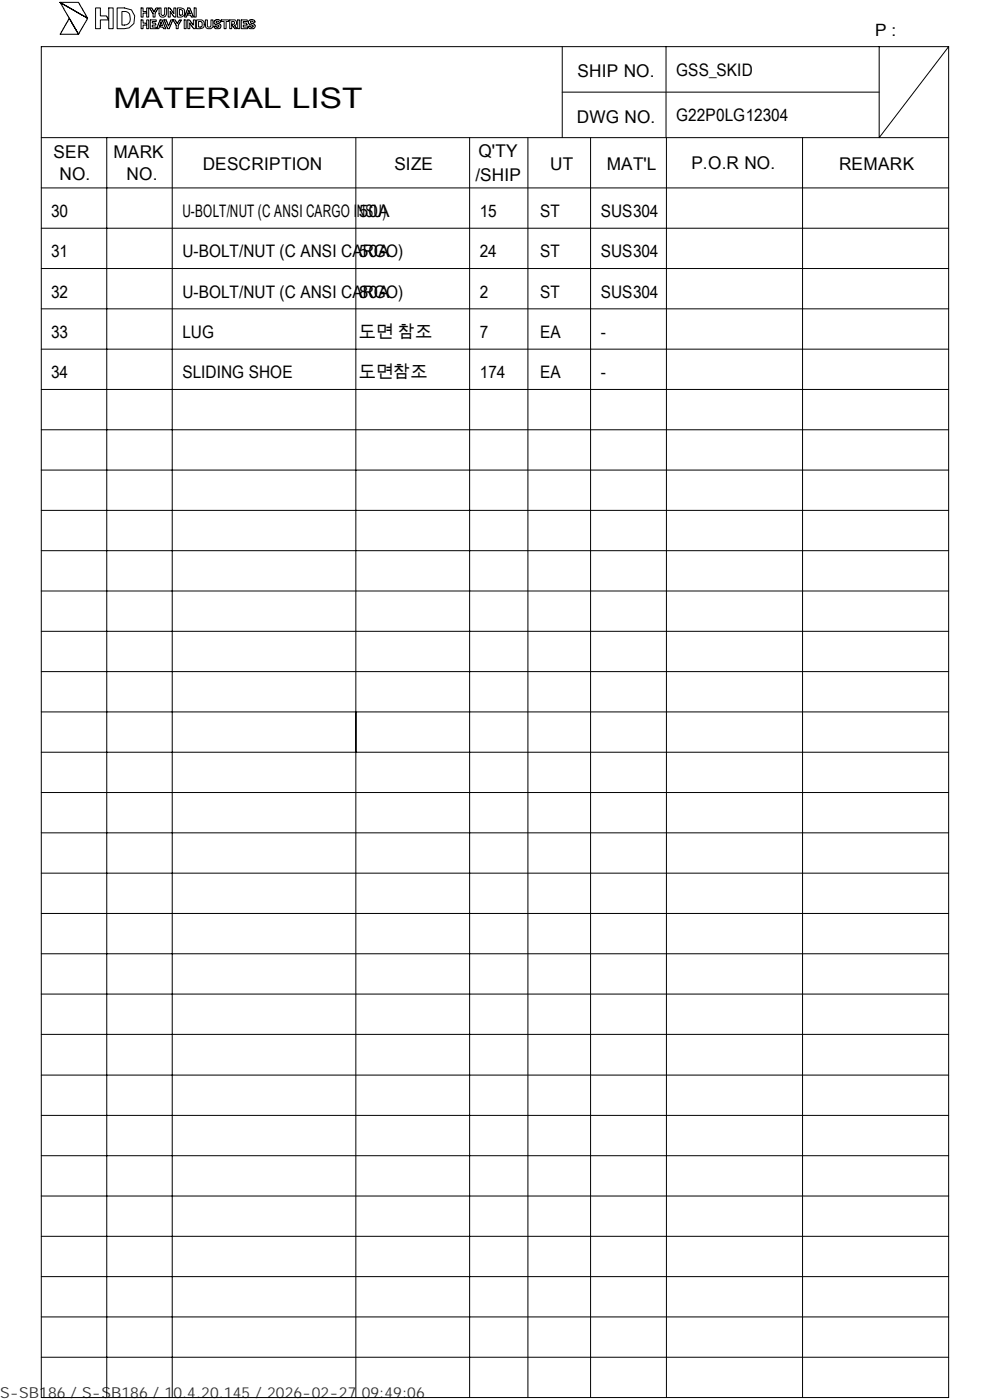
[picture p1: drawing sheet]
<svg xmlns="http://www.w3.org/2000/svg" width="210mm" height="297mm" viewBox="0 0 210 297" stroke-linecap="round" stroke-linejoin="round" font-family="sans-serif">
<g fill="none" stroke="#000" stroke-width=".21">
<path d="M8.8 9.9h192.4v286.6h-192.4zM12.7 .5h3a.97 .97 0 0 1 1.3 .5l1.6 2.9zM12.7 .5l5.5 3.1a.45 .45 0 0 1 .3 .4 .45 .45 0 0 1-.3 .5l-1.6 2.8zM14.7 3.9l1.9 3.4h-3.9zM20.3 1.7h.6a.37 .37 0 0 1 .4 .1 .37 .37 0 0 1 0 .5v.7a.37 .37 0 0 0 .1 .4 .37 .37 0 0 0 .5 0h.1a.88 .88 0 0 1 1 .7l.1-2a.37 .37 0 0 1 .1-.4 .37 .37 0 0 1 .5 0 .31 .31 0 0 1 .3 .1 .31 .31 0 0 1 0 .4v3.5a.37 .37 0 0 1-.1 .4 .37 .37 0 0 1-.5 0 .31 .31 0 0 1-.4-.1 .31 .31 0 0 1 .1-.4v-1a.37 .37 0 0 0-.2-.4 .37 .37 0 0 0-.4 0h-.8a.37 .37 0 0 0-.4 .1 .37 .37 0 0 0 0 .5v.9a.37 .37 0 0 1-.1 .4 .37 .37 0 0 1-.5 0 .37 .37 0 0 1-.5-.1 .37 .37 0 0 1 .1-.5zM24.8 1.7h1.6l1.5 .4 .7 1.3-.2 1.6a2.58 2.58 0 0 1-2.2 1.1h-.9a.37 .37 0 0 1-.5-.1 .37 .37 0 0 1 0-.5zM25.9 2.4a2.04 2.04 0 0 1 1.6 .6 1.78 1.78 0 0 1-.6 2.2l-.6 .1a.37 .37 0 0 1-.5-.1 .37 .37 0 0 1 .1-.5zM29.9 4.2a.37 .37 0 0 1 .5 .1 .37 .37 0 0 1-.1 .5l.3 .1a.26 .26 0 0 1 .3 0 .26 .26 0 0 1 .1 .3l.1 .1v-.7a.27 .27 0 0 1 0-.3 .27 .27 0 0 1 .4 0 .27 .27 0 0 1 0 .3v1.1a.27 .27 0 0 1 0 .3 .27 .27 0 0 1-.4 0 .27 .27 0 0 1 0-.3 .31 .31 0 0 0-.1-.4 .31 .31 0 0 0-.4 0 .3 .3 0 0 0-.3 .2 .3 .3 0 0 0 0 .3 .25 .25 0 0 1-.3 .3 .25 .25 0 0 1-.1-.4zM29.9 1.7a.37 .37 0 0 1 .5 .1 .37 .37 0 0 1-.1 .5v.1h.4a.28 .28 0 0 1 .3 0 .28 .28 0 0 1 .1 .4v-.7a.27 .27 0 0 1 0-.4 .27 .27 0 0 1 .4 0 .27 .27 0 0 1 0 .4v1.1a.27 .27 0 0 1 0 .4 .27 .27 0 0 1-.4 0 .27 .27 0 0 1 0-.4 .37 .37 0 0 0-.1-.4 .37 .37 0 0 0-.5 0h-.2v.4a.27 .27 0 0 1 0 .4 .27 .27 0 0 1-.3 0 .27 .27 0 0 1-.1-.4zM31.7 1.7a.74 .74 0 0 1 .8 .7l.1 .1 .1-.1a.9 .9 0 0 1 .8-.7v.2l-.6 .9v.4a.27 .27 0 0 1 0 .4 .27 .27 0 0 1-.4 0 .27 .27 0 0 1 0-.4l-.1-.5zM31.9 4.2h.8a.28 .28 0 0 1 .4 0 .28 .28 0 0 1 0 .4h-.4a.28 .28 0 0 0-.3 0 .28 .28 0 0 0-.1 .3h.3a.27 .27 0 0 1 .4 0 .27 .27 0 0 1 0 .4 .27 .27 0 0 1-.4 0 .25 .25 0 0 0-.3 .3 .25 .25 0 0 0 .4 .1 .28 .28 0 0 1 .4 .1 .28 .28 0 0 1 0 .3h-.8a.37 .37 0 0 1-.5-.1 .37 .37 0 0 1 .1-.5zM33.7 1.7a.37 .37 0 0 1 .5 .1 .37 .37 0 0 1 0 .5v.3a.45 .45 0 0 0 .3 .7 .45 .45 0 0 0 .4-.7v-.5a.27 .27 0 0 1 .1-.4 .27 .27 0 0 1 .3 0 .27 .27 0 0 1 0 .4v.2a.99 .99 0 0 1-.2 1 .99 .99 0 0 1-1 .2l-.4-.5z"/>
<path d="M33.9 4.2h.2a.28 .28 0 0 1 .3 0 .28 .28 0 0 1 .1 .4l.7 1.5h-.2a.28 .28 0 0 1-.3 0 .28 .28 0 0 1-.1-.4h-.2a.26 .26 0 0 1-.3 .1 .26 .26 0 0 1-.1-.3l-.1-.1-.1 .3a.35 .35 0 0 1-.1 .4 .35 .35 0 0 1-.5-.1zM34.2 4.6v.4a.26 .26 0 0 1 .2 .4 .26 .26 0 0 1-.4 0zM34.8 4.2h.1a.28 .28 0 0 1 .4 0 .28 .28 0 0 1 0 .4l.5 .9 .4-1a.3 .3 0 0 1 .2-.3 .3 .3 0 0 1 .3 0l-.7 1.5a.32 .32 0 0 1-.3 .4 .32 .32 0 0 1-.3-.4zM35.7 1.7h.3l.2 .2 .7 1v-.8a.27 .27 0 0 1 0-.4 .27 .27 0 0 1 .4 0 .27 .27 0 0 1 0 .4v1.1a.28 .28 0 0 1 0 .4 .28 .28 0 0 1-.3 0l-.9-1.2v.8a.27 .27 0 0 1 0 .4 .27 .27 0 0 1-.4 0 .27 .27 0 0 1 0-.4zM36.7 4.2h.2a.28 .28 0 0 1 .3 0 .28 .28 0 0 1 .1 .4l.2 .4 .2-.1a.72 .72 0 0 1 .8-.7l-.7 1.1v.4a.27 .27 0 0 1 0 .3 .27 .27 0 0 1-.4 0 .27 .27 0 0 1 0-.3v-.4zM37.6 1.7h.5a1.03 1.03 0 0 1 1.1 1.2 1.03 1.03 0 0 1-1.5 .7zM38.1 2a.62 .62 0 0 1 .6 .5 .62 .62 0 0 1-.3 .7 .31 .31 0 0 1-.4-.1 .31 .31 0 0 1 .1-.4zM39.1 4.2a.37 .37 0 0 1 .4 .1 .37 .37 0 0 1 0 .5v.9a.27 .27 0 0 1 0 .3 .27 .27 0 0 1-.4 0 .27 .27 0 0 1 0-.3zM39.8 4.2h.4l.2 .3 .5 .8 .1-.7a.27 .27 0 0 1 0-.3 .27 .27 0 0 1 .4 0 .27 .27 0 0 1 0 .3v1.1a.28 .28 0 0 1-.1 .4 .28 .28 0 0 1-.4-.3l-.6-.9v.8a.27 .27 0 0 1-.1 .3 .27 .27 0 0 1-.3 0 .27 .27 0 0 1-.1-.3zM39.8 1.7a.6 .6 0 0 1 .7 .7l.5 1.1-.1 .1a.28 .28 0 0 1-.3 0 .28 .28 0 0 1-.1-.3l-.2-.1a.28 .28 0 0 1-.4 0 .28 .28 0 0 1-.1-.3l-.2 .5a.2 .2 0 0 1-.3 .2 .2 .2 0 0 1-.1-.3zM40 2.2l.3 .7h-.5zM41.2 1.7a.37 .37 0 0 1 .4 .1 .37 .37 0 0 1 0 .5v.9a.27 .27 0 0 1 0 .4 .27 .27 0 0 1-.4 0 .27 .27 0 0 1 0-.4z"/>
<path d="M41.7 4.2h.2a1.01 1.01 0 0 1 1.4 1 1.01 1.01 0 0 1-1.4 .9h-.2zM42.1 4.6a.62 .62 0 0 1 .8 .4 .62 .62 0 0 1-.4 .7 .31 .31 0 0 1-.4-.1 .31 .31 0 0 1 0-.4zM43.6 4.2a.37 .37 0 0 1 .4 .1 .37 .37 0 0 1 0 .5v.3a.45 .45 0 0 0 .4 .6 .45 .45 0 0 0 .3-.6v-.5a.27 .27 0 0 1 .1-.3 .27 .27 0 0 1 .3 0 .27 .27 0 0 1 .1 .3v.2a.9 .9 0 0 1-.8 1.3 .9 .9 0 0 1-.8-1.3zM45.5 4.4a.8 .8 0 0 1 1.4 .2l-.5 .1-.1-.1a.24 .24 0 0 0-.4 0 .24 .24 0 0 0 0 .3h.2a.64 .64 0 0 1 .6 .4 .64 .64 0 0 1-.1 .7h-.1a.75 .75 0 0 1-1.2-.4h.2a.19 .19 0 0 1 .3-.1 .19 .19 0 0 1 0 .2h.4a.22 .22 0 0 0 .2-.2 .22 .22 0 0 0-.2-.2 .67 .67 0 0 1-.7-.9zM46.9 4.2h1.1a.28 .28 0 0 1 .4 0 .28 .28 0 0 1 .1 .4h-.1a.37 .37 0 0 0-.5 .1 .37 .37 0 0 0 .1 .5v.5a.27 .27 0 0 1-.1 .3 .27 .27 0 0 1-.3 0 .27 .27 0 0 1-.1-.3v-.7a.3 .3 0 0 0 0-.4 .3 .3 0 0 0-.4 0h-.2zM48.7 4.2h.4a.66 .66 0 0 1 1 .3 .66 .66 0 0 1-.4 .9l.5 .6a.59 .59 0 0 1-.8-.5l-.3-.3a.35 .35 0 0 0 .5 0 .35 .35 0 0 0 0-.5 .35 .35 0 0 0-.5-.1v1.1a.27 .27 0 0 1 0 .3 .27 .27 0 0 1-.3 0 .27 .27 0 0 1-.1-.3zM50.4 4.2a.37 .37 0 0 1 .5 .1 .37 .37 0 0 1-.1 .5v.9a.27 .27 0 0 1 0 .3 .27 .27 0 0 1-.4 0 .27 .27 0 0 1 0-.3zM51.2 4.2h.8a.28 .28 0 0 1 .4 0 .28 .28 0 0 1 0 .4h-.4a.28 .28 0 0 0-.3 0 .28 .28 0 0 0-.1 .3h.3a.28 .28 0 0 1 .4 0 .28 .28 0 0 1 .1 .3v.1h-.4a.27 .27 0 0 0-.3 .1 .27 .27 0 0 0 0 .3 .27 .27 0 0 0 .3 0h.1a.28 .28 0 0 1 .4 .1 .28 .28 0 0 1 0 .3h-.9a.37 .37 0 0 1-.5-.1 .37 .37 0 0 1 .1-.5zM52.8 4.4a.82 .82 0 0 1 1.3 .2h-.5a.26 .26 0 0 0-.3-.1 .26 .26 0 0 0-.2 .3 .26 .26 0 0 0 .4 .2 .59 .59 0 0 1 .6 .7 .59 .59 0 0 1-.8 .4h-.3l-.4-.4v-.1l.4-.1a.38 .38 0 0 0 .3 .3 .38 .38 0 0 0 .4-.3l-.2-.2a.89 .89 0 0 1-.9-.7zM119.2 19.5h67.3M119.2 9.9v19.3M141.3 9.9v19.3"/>
<path d="M186.5 9.9v19.3l14.7-19.3M8.8 39.9h192.4M8.8 29.2h192.4M22.6 29.2v267.3M36.5 29.2v267.3M75.5 29.2v267.3M99.6 29.2v267.3M112 29.2v267.3M125.3 29.2v267.3M141.3 29.2v267.3M170.2 29.2v267.3M8.8 57h192.4"/>
<path d="M8.8 48.4h192.4M8.8 65.5h192.4M8.8 74.1h192.4M8.8 91.2h192.4M8.8 82.6h192.4M8.8 99.7h192.4M8.8 116.8h192.4M8.8 108.3h192.4M8.8 125.4h192.4M8.8 133.9h192.4M8.8 159.6h192.4M8.8 151h192.4"/>
<path d="M8.8 142.5h192.4M8.8 176.7h192.4M8.8 168.1h192.4M8.8 193.8h192.4M8.8 185.2h192.4M8.8 219.4h192.4M8.8 210.9h192.4M8.8 202.3h192.4M8.8 236.6h192.4M8.8 228.1h192.4M8.8 253.7h192.4M8.8 245.2h192.4"/>
<path d="M8.8 270.8h192.4M8.8 262.3h192.4M8.8 279.4h192.4M8.8 287.9h192.4"/>
</g>
<text font-size="6" x="24" y="22.9">MATERIAL LIST</text>
<g font-size="3.7">
<text x="122.5" y="16.3">SHIP NO.</text>
<text x="143.4" y="16.2">GSS_SKID</text>
<text x="122.3" y="26">DWG NO.</text>
<text x="143.4" y="25.7">G22P0LG12304</text>
<text x="11.3" y="33.5">SER</text>
<text x="24" y="33.5">MARK</text>
<text x="43" y="36">DESCRIPTION</text>
<text x="83.7" y="36">SIZE</text>
<text x="101.5" y="33.4">Q'TY</text>
<text x="116.7" y="36">UT</text>
<text x="128.7" y="36">MAT'L</text>
<text x="146.6" y="35.9">P.O.R NO.</text>
<text x="178" y="36">REMARK</text>
<text x="12.6" y="38.1">NO.</text>
<text x="26.8" y="38.1">NO.</text>
<text x="100.8" y="38.4">/SHIP</text>
<text x="10.8" y="46.1">30</text>
<text x="38.7" y="46.1">U-BOLT/NUT (C ANSI CARGO INSU)</text>
<text x="76.1" y="46.1">50A</text>
<text x="101.8" y="46.1">15</text>
<text x="114.6" y="46.1">ST</text>
<text x="127.4" y="46.1">SUS304</text>
<text x="10.8" y="54.6">31</text>
<text x="38.7" y="54.6">U-BOLT/NUT (C ANSI CARGO)</text>
<text x="76.1" y="54.6">50A</text>
<text x="101.8" y="54.6">24</text>
<text x="114.6" y="54.6">ST</text>
<text x="127.4" y="54.6">SUS304</text>
<text x="10.8" y="63.2">32</text>
<text x="38.7" y="63.2">U-BOLT/NUT (C ANSI CARGO)</text>
<text x="76.1" y="63.2">80A</text>
<text x="101.8" y="63.2">2</text>
<text x="114.6" y="63.2">ST</text>
<text x="127.4" y="63.2">SUS304</text>
<text x="10.8" y="71.7">33</text>
<text x="38.7" y="71.7">LUG</text>
<text x="76.1" y="71.7">도면 참조</text>
<text x="101.8" y="71.7">7</text>
<text x="114.6" y="71.7">EA</text>
<text x="127.4" y="71.7">-</text>
<text x="10.8" y="80.3">34</text>
<text x="38.7" y="80.3">SLIDING SHOE</text>
<text x="76.1" y="80.3">도면참조</text>
<text x="101.8" y="80.3">174</text>
<text x="114.6" y="80.3">EA</text>
<text x="127.4" y="80.3">-</text>
</g>
<text font-size="3.6" x="185.6" y="7.6">P :</text>
<text font-size="3.2" fill="#323232" x="0" y="296.6">S-SB186 / S-SB186 / 10.4.20.145 / 2026-02-27 09:49:06</text>
</svg>
